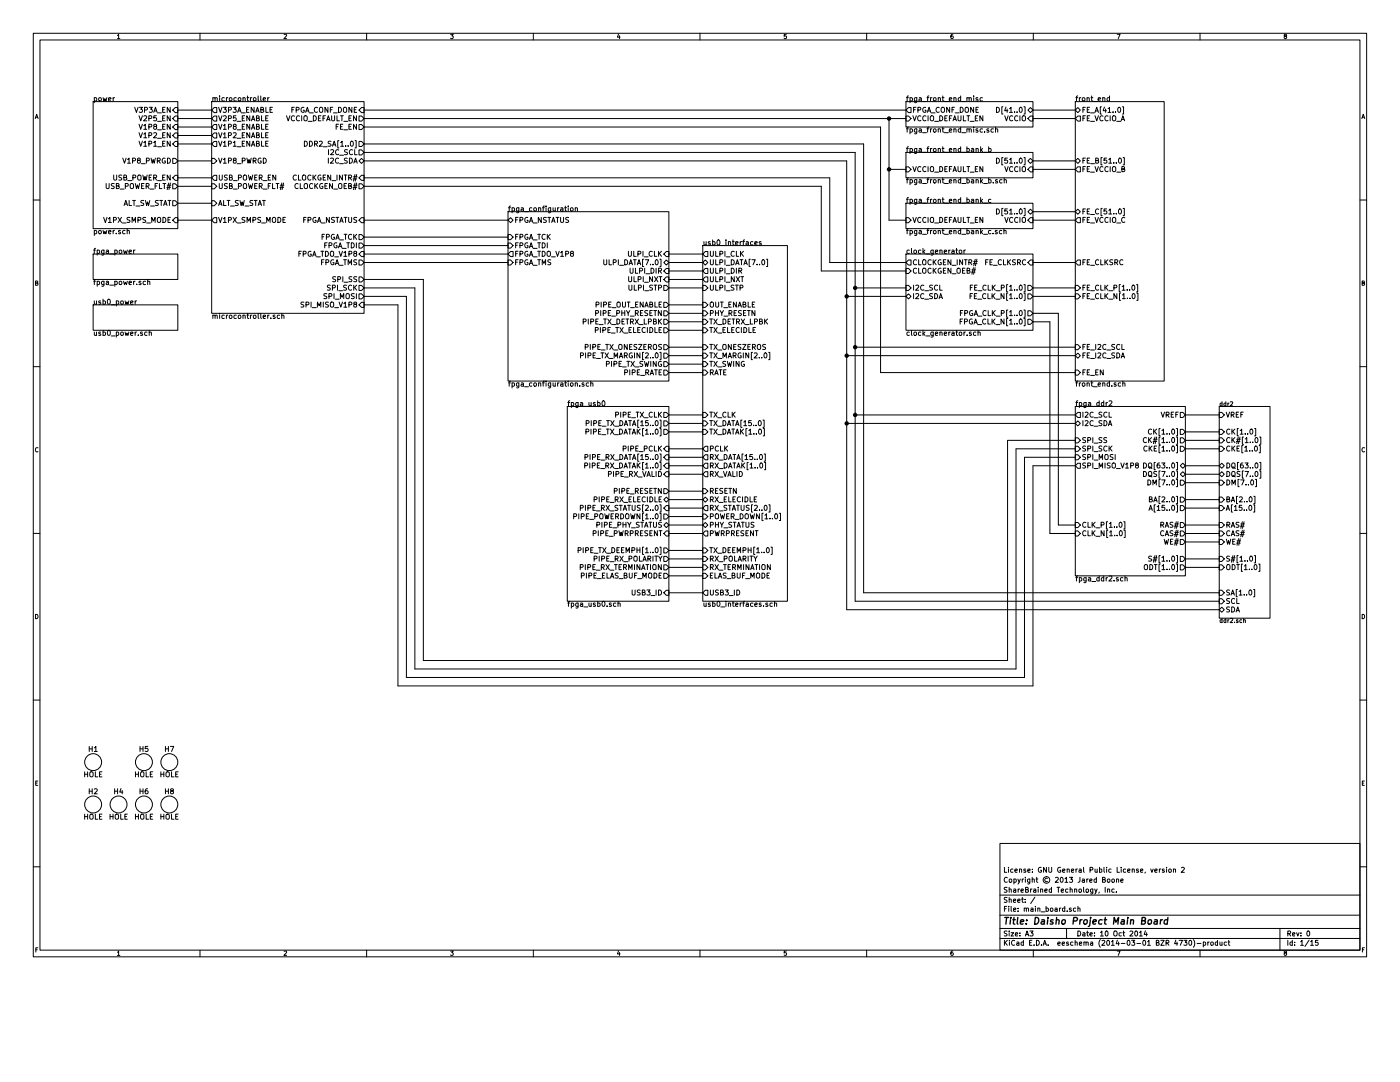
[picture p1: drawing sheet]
EESchema Schematic File Version 2
LIBS:power
LIBS:device
LIBS:transistors
LIBS:conn
LIBS:linear
LIBS:regul
LIBS:contrib
LIBS:ddr2_sdram_sodimm
LIBS:ep4ce30f29
LIBS:tusb1310a
LIBS:samtec_qth-090-d
LIBS:mic5207-bm5
LIBS:quartzcms4_ground
LIBS:lpc11u1x
LIBS:gsg-microusb
LIBS:pnp_sot23
LIBS:si5351c-b
LIBS:usb3_micro_ab
LIBS:usb3_esd_son50-10
LIBS:tps2065c-2
LIBS:tps2113a
LIBS:tps54218
LIBS:hirose_dm3d
LIBS:gsg-ip4220cz6
LIBS:tps27081a
LIBS:74lvc2t45
LIBS:tps62420
LIBS:hole
LIBS:inv1
LIBS:barrel_jack
LIBS:main_board-cache
EELAYER 24 0
EELAYER END
$Descr A3 16535 11693
encoding utf-8
Sheet 1 15
Title "Daisho Project Main Board"
Date "10 Oct 2014"
Rev "0"
Comp "ShareBrained Technology, Inc."
Comment1 "Copyright © 2013 Jared Boone"
Comment2 "License: GNU General Public License, version 2"
Comment3 ""
Comment4 ""
$EndDescr
Wire Wire Line
	7900 7000 8300 7000
Wire Wire Line
	12700 5300 12000 5300
Wire Wire Line
	12000 5300 12000 7900
Wire Wire Line
	12000 7900 4900 7900
Wire Wire Line
	4900 7900 4900 3400
Wire Wire Line
	4900 3400 4300 3400
Wire Wire Line
	12700 5500 12200 5500
Wire Wire Line
	12200 5500 12200 8100
Wire Wire Line
	12200 8100 4700 8100
Wire Wire Line
	4700 8100 4700 3600
Wire Wire Line
	4700 3600 4300 3600
Connection ~ 10100 4900
Wire Wire Line
	12700 4900 10100 4900
Wire Wire Line
	9700 2200 9700 3200
Wire Wire Line
	9700 2200 4300 2200
Wire Wire Line
	10700 3100 9800 3100
Connection ~ 10100 3400
Wire Wire Line
	10100 1800 10100 7100
Wire Wire Line
	10100 1800 4300 1800
Wire Wire Line
	2100 1300 2500 1300
Wire Wire Line
	4300 1300 10700 1300
Wire Wire Line
	10700 2600 10500 2600
Wire Wire Line
	10500 2600 10500 1400
Wire Wire Line
	2100 2400 2500 2400
Wire Wire Line
	2100 2100 2500 2100
Wire Wire Line
	14000 4900 14400 4900
Wire Bus Line
	7900 5100 8300 5100
Wire Bus Line
	7900 5500 8300 5500
Wire Bus Line
	7900 6100 8300 6100
Wire Wire Line
	8300 6800 7900 6800
Wire Wire Line
	8300 6600 7900 6600
Wire Wire Line
	8300 6200 7900 6200
Wire Wire Line
	8300 5800 7900 5800
Wire Wire Line
	8300 5300 7900 5300
Wire Bus Line
	7900 4200 8300 4200
Wire Wire Line
	8300 4300 7900 4300
Wire Wire Line
	8300 3900 7900 3900
Wire Wire Line
	8300 3700 7900 3700
Connection ~ 10000 4200
Wire Wire Line
	14400 7200 10000 7200
Wire Wire Line
	10000 4200 12700 4200
Wire Wire Line
	10700 3500 10000 3500
Wire Wire Line
	6000 3000 4300 3000
Wire Wire Line
	6000 2800 4300 2800
Wire Wire Line
	2500 1700 2100 1700
Wire Wire Line
	2500 1500 2100 1500
Wire Bus Line
	12700 6300 12400 6300
Wire Bus Line
	12400 6300 12400 3800
Wire Bus Line
	12400 3800 12200 3800
Wire Bus Line
	12200 3400 12700 3400
Wire Bus Line
	14400 5200 14000 5200
Wire Wire Line
	8300 3400 7900 3400
Wire Wire Line
	8300 3200 7900 3200
Wire Bus Line
	14000 6700 14400 6700
Wire Wire Line
	14000 6400 14400 6400
Wire Wire Line
	14000 6200 14400 6200
Wire Bus Line
	14000 5900 14400 5900
Wire Wire Line
	12200 3100 12700 3100
Wire Wire Line
	12200 2600 12700 2600
Wire Bus Line
	14000 5700 14400 5700
Wire Bus Line
	14000 5500 14400 5500
Wire Bus Line
	12200 1300 12700 1300
Wire Bus Line
	12200 2500 12700 2500
Wire Bus Line
	12200 1900 12700 1900
Wire Bus Line
	14000 5600 14400 5600
Wire Wire Line
	12200 2000 12700 2000
Wire Wire Line
	12700 1400 12200 1400
Wire Bus Line
	14000 6000 14400 6000
Wire Wire Line
	14000 6300 14400 6300
Wire Bus Line
	14400 6600 14000 6600
Wire Wire Line
	7900 3000 8300 3000
Wire Wire Line
	7900 3300 8300 3300
Wire Bus Line
	7900 3100 8300 3100
Wire Bus Line
	14000 5100 14400 5100
Wire Bus Line
	14000 5300 14400 5300
Wire Bus Line
	12700 3500 12200 3500
Wire Bus Line
	12700 6200 12500 6200
Wire Bus Line
	12500 6200 12500 3700
Wire Bus Line
	12500 3700 12200 3700
Wire Wire Line
	2100 1400 2500 1400
Wire Wire Line
	2100 1600 2500 1600
Wire Wire Line
	4300 2600 6000 2600
Wire Wire Line
	4300 2900 6000 2900
Wire Wire Line
	4300 3100 6000 3100
Wire Wire Line
	10700 3400 10100 3400
Wire Wire Line
	10100 4100 12700 4100
Wire Wire Line
	10100 7100 14400 7100
Connection ~ 10100 4100
Wire Wire Line
	7900 3600 8300 3600
Wire Wire Line
	7900 3800 8300 3800
Wire Wire Line
	7900 4100 8300 4100
Wire Wire Line
	7900 4400 8300 4400
Wire Wire Line
	7900 4900 8300 4900
Wire Wire Line
	7900 5600 8300 5600
Wire Wire Line
	7900 5900 8300 5900
Wire Wire Line
	7900 6300 8300 6300
Wire Wire Line
	7900 6700 8300 6700
Wire Bus Line
	7900 6500 8300 6500
Wire Bus Line
	8300 6000 7900 6000
Wire Bus Line
	8300 5400 7900 5400
Wire Bus Line
	8300 5000 7900 5000
Wire Wire Line
	2500 1900 2100 1900
Wire Wire Line
	2500 2200 2100 2200
Wire Wire Line
	2500 2600 2100 2600
Wire Wire Line
	10700 2000 10500 2000
Connection ~ 10500 2000
Wire Wire Line
	10700 1400 4300 1400
Connection ~ 10500 1400
Wire Wire Line
	12700 4400 10400 4400
Wire Wire Line
	10400 4400 10400 1500
Wire Wire Line
	10400 1500 4300 1500
Wire Bus Line
	14400 7000 10200 7000
Wire Wire Line
	4300 1900 10000 1900
Wire Wire Line
	10000 1900 10000 7200
Connection ~ 10000 3500
Wire Wire Line
	9700 3200 10700 3200
Wire Wire Line
	4300 2100 9800 2100
Wire Wire Line
	9800 2100 9800 3100
Wire Bus Line
	10200 7000 10200 1700
Wire Bus Line
	10200 1700 4300 1700
Wire Wire Line
	12700 5000 10000 5000
Connection ~ 10000 5000
Wire Wire Line
	4300 3500 4800 3500
Wire Wire Line
	4800 3500 4800 8000
Wire Wire Line
	4800 8000 12100 8000
Wire Wire Line
	12100 8000 12100 5400
Wire Wire Line
	12100 5400 12700 5400
Wire Wire Line
	4300 3300 5000 3300
Wire Wire Line
	5000 3300 5000 7800
Wire Wire Line
	5000 7800 11900 7800
Wire Wire Line
	11900 7800 11900 5200
Wire Wire Line
	11900 5200 12700 5200
$Sheet
S 6000 2500 1900 2000
U 5129C23F
F0 "fpga_configuration" 60
F1 "fpga_configuration.sch" 60
F2 "FPGA_TMS" I L 6000 3100 60 
F3 "FPGA_TCK" I L 6000 2800 60 
F4 "FPGA_TDI" I L 6000 2900 60 
F5 "FPGA_NSTATUS" B L 6000 2600 60 
F6 "ULPI_DATA[7..0]" B R 7900 3100 60 
F7 "ULPI_NXT" I R 7900 3300 60 
F8 "ULPI_DIR" I R 7900 3200 60 
F9 "ULPI_STP" O R 7900 3400 60 
F10 "ULPI_CLK" I R 7900 3000 60 
F11 "PIPE_TX_ELECIDLE" O R 7900 3900 60 
F12 "PIPE_PHY_RESETN" O R 7900 3700 60 
F13 "PIPE_TX_DETRX_LPBK" O R 7900 3800 60 
F14 "PIPE_OUT_ENABLE" O R 7900 3600 60 
F15 "PIPE_TX_ONESZEROS" O R 7900 4100 60 
F16 "PIPE_TX_MARGIN[2..0]" O R 7900 4200 60 
F17 "PIPE_TX_SWING" O R 7900 4300 60 
F18 "PIPE_RATE" O R 7900 4400 60 
F19 "FPGA_TDO_V1P8" O L 6000 3000 60 
$EndSheet
$Comp
L HOLE H8
U 1 1
P 2000 9500
F 0 "H8" H 2000 9650 60  0000 C CNN
F 1 "HOLE" H 2000 9350 60  0000 C CNN
F 2 "" H 2000 9500 60  0001 C CNN
F 3 "" H 2000 9500 60  0001 C CNN
	1    2000 9500
	1    0    0    -1  
$EndComp
$Comp
L HOLE H6
U 1 1
P 1700 9500
F 0 "H6" H 1700 9650 60  0000 C CNN
F 1 "HOLE" H 1700 9350 60  0000 C CNN
F 2 "" H 1700 9500 60  0001 C CNN
F 3 "" H 1700 9500 60  0001 C CNN
	1    1700 9500
	1    0    0    -1  
$EndComp
$Comp
L HOLE H4
U 1 1
P 1400 9500
F 0 "H4" H 1400 9650 60  0000 C CNN
F 1 "HOLE" H 1400 9350 60  0000 C CNN
F 2 "" H 1400 9500 60  0001 C CNN
F 3 "" H 1400 9500 60  0001 C CNN
	1    1400 9500
	1    0    0    -1  
$EndComp
$Comp
L HOLE H2
U 1 1
P 1100 9500
F 0 "H2" H 1100 9650 60  0000 C CNN
F 1 "HOLE" H 1100 9350 60  0000 C CNN
F 2 "" H 1100 9500 60  0001 C CNN
F 3 "" H 1100 9500 60  0001 C CNN
	1    1100 9500
	1    0    0    -1  
$EndComp
$Comp
L HOLE H7
U 1 1
P 2000 9000
F 0 "H7" H 2000 9150 60  0000 C CNN
F 1 "HOLE" H 2000 8850 60  0000 C CNN
F 2 "" H 2000 9000 60  0001 C CNN
F 3 "" H 2000 9000 60  0001 C CNN
	1    2000 9000
	1    0    0    -1  
$EndComp
$Comp
L HOLE H5
U 1 1
P 1700 9000
F 0 "H5" H 1700 9150 60  0000 C CNN
F 1 "HOLE" H 1700 8850 60  0000 C CNN
F 2 "" H 1700 9000 60  0001 C CNN
F 3 "" H 1700 9000 60  0001 C CNN
	1    1700 9000
	1    0    0    -1  
$EndComp
$Comp
L HOLE H1
U 1 1
P 1100 9000
F 0 "H1" H 1100 9150 60  0000 C CNN
F 1 "HOLE" H 1100 8850 60  0000 C CNN
F 2 "" H 1100 9000 60  0001 C CNN
F 3 "" H 1100 9000 60  0001 C CNN
	1    1100 9000
	1    0    0    -1  
$EndComp
$Sheet
S 2500 1200 1800 2500
U 5148D8EF
F0 "microcontroller" 60
F1 "microcontroller.sch" 60
F2 "FPGA_TMS" O R 4300 3100 60 
F3 "FPGA_TCK" O R 4300 2800 60 
F4 "FPGA_TDI" O R 4300 2900 60 
F5 "FPGA_NSTATUS" I R 4300 2600 60 
F6 "FPGA_CONF_DONE" I R 4300 1300 60 
F7 "I2C_SDA" B R 4300 1900 60 
F8 "I2C_SCL" O R 4300 1800 60 
F9 "SPI_MOSI" O R 4300 3500 60 
F10 "V1P1_ENABLE" O L 2500 1700 60 
F11 "V1P2_ENABLE" O L 2500 1600 60 
F12 "V1P8_ENABLE" O L 2500 1500 60 
F13 "V2P5_ENABLE" O L 2500 1400 60 
F14 "CLOCKGEN_OEB#" O R 4300 2200 60 
F15 "V1PX_SMPS_MODE" O L 2500 2600 60 
F16 "ALT_SW_STAT" I L 2500 2400 60 
F17 "USB_POWER_FLT#" I L 2500 2200 60 
F18 "USB_POWER_EN" O L 2500 2100 60 
F19 "V1P8_PWRGD" I L 2500 1900 60 
F20 "FE_EN" O R 4300 1500 60 
F21 "VCCIO_DEFAULT_EN" O R 4300 1400 60 
F22 "V3P3A_ENABLE" O L 2500 1300 60 
F23 "DDR2_SA[1..0]" O R 4300 1700 60 
F24 "SPI_SS" O R 4300 3300 60 
F25 "SPI_SCK" O R 4300 3400 60 
F26 "CLOCKGEN_INTR#" I R 4300 2100 60 
F27 "SPI_MISO_V1P8" I R 4300 3600 60 
F28 "FPGA_TDO_V1P8" I R 4300 3000 60 
$EndSheet
$Sheet
S 1100 3600 1000 300 
U 5109F714
F0 "usb0_power" 60
F1 "usb0_power.sch" 60
$EndSheet
$Sheet
S 1100 3000 1000 300 
U 510239FC
F0 "fpga_power" 60
F1 "fpga_power.sch" 60
$EndSheet
$Sheet
S 1100 1200 1000 1500
U 510B2194
F0 "power" 60
F1 "power.sch" 60
F2 "V1PX_SMPS_MODE" I R 2100 2600 60 
F3 "V1P1_EN" I R 2100 1700 60 
F4 "V1P2_EN" I R 2100 1600 60 
F5 "V1P8_PWRGD" O R 2100 1900 60 
F6 "USB_POWER_FLT#" O R 2100 2200 60 
F7 "USB_POWER_EN" I R 2100 2100 60 
F8 "ALT_SW_STAT" O R 2100 2400 60 
F9 "V2P5_EN" I R 2100 1400 60 
F10 "V3P3A_EN" I R 2100 1300 60 
F11 "V1P8_EN" I R 2100 1500 60 
$EndSheet
$Sheet
S 10700 1800 1500 300 
U 5138E160
F0 "fpga_front_end_bank_b" 60
F1 "fpga_front_end_bank_b.sch" 60
F2 "D[51..0]" B R 12200 1900 60 
F3 "VCCIO" I R 12200 2000 60 
F4 "VCCIO_DEFAULT_EN" I L 10700 2000 60 
$EndSheet
$Sheet
S 10700 2400 1500 300 
U 5138E12B
F0 "fpga_front_end_bank_c" 60
F1 "fpga_front_end_bank_c.sch" 60
F2 "D[51..0]" B R 12200 2500 60 
F3 "VCCIO" I R 12200 2600 60 
F4 "VCCIO_DEFAULT_EN" I L 10700 2600 60 
$EndSheet
$Sheet
S 6700 4800 1200 2300
U 5129BCC5
F0 "fpga_usb0" 60
F1 "fpga_usb0.sch" 60
F2 "PIPE_RESETN" O R 7900 5800 60 
F3 "PIPE_PWRPRESENT" I R 7900 6300 60 
F4 "PIPE_PHY_STATUS" B R 7900 6200 60 
F5 "PIPE_POWERDOWN[1..0]" O R 7900 6100 60 
F6 "PIPE_RX_ELECIDLE" B R 7900 5900 60 
F7 "PIPE_RX_STATUS[2..0]" I R 7900 6000 60 
F8 "PIPE_RX_VALID" I R 7900 5600 60 
F9 "PIPE_RX_DATAK[1..0]" I R 7900 5500 60 
F10 "PIPE_RX_DATA[15..0]" I R 7900 5400 60 
F11 "PIPE_PCLK" I R 7900 5300 60 
F12 "PIPE_TX_DATAK[1..0]" O R 7900 5100 60 
F13 "PIPE_TX_DATA[15..0]" O R 7900 5000 60 
F14 "PIPE_TX_CLK" O R 7900 4900 60 
F15 "PIPE_ELAS_BUF_MODE" O R 7900 6800 60 
F16 "PIPE_RX_TERMINATION" O R 7900 6700 60 
F17 "PIPE_RX_POLARITY" O R 7900 6600 60 
F18 "PIPE_TX_DEEMPH[1..0]" O R 7900 6500 60 
F19 "USB3_ID" I R 7900 7000 60 
$EndSheet
$Sheet
S 8300 2900 1000 4200
U 5109FB2D
F0 "usb0_interfaces" 60
F1 "usb0_interfaces.sch" 60
F2 "RX_VALID" O L 8300 5600 60 
F3 "RX_DATAK[1..0]" O L 8300 5500 60 
F4 "RX_DATA[15..0]" O L 8300 5400 60 
F5 "PCLK" O L 8300 5300 60 
F6 "TX_CLK" I L 8300 4900 60 
F7 "TX_DATA[15..0]" I L 8300 5000 60 
F8 "TX_DATAK[1..0]" I L 8300 5100 60 
F9 "ULPI_NXT" O L 8300 3300 60 
F10 "ULPI_DIR" O L 8300 3200 60 
F11 "ULPI_CLK" O L 8300 3000 60 
F12 "ULPI_STP" I L 8300 3400 60 
F13 "ULPI_DATA[7..0]" B L 8300 3100 60 
F14 "RESETN" I L 8300 5800 60 
F15 "OUT_ENABLE" I L 8300 3600 60 
F16 "PHY_RESETN" I L 8300 3700 60 
F17 "TX_DETRX_LPBK" I L 8300 3800 60 
F18 "TX_ELECIDLE" I L 8300 3900 60 
F19 "RX_ELECIDLE" B L 8300 5900 60 
F20 "RX_STATUS[2..0]" O L 8300 6000 60 
F21 "POWER_DOWN[1..0]" I L 8300 6100 60 
F22 "PHY_STATUS" B L 8300 6200 60 
F23 "PWRPRESENT" O L 8300 6300 60 
F24 "TX_ONESZEROS" I L 8300 4100 60 
F25 "TX_DEEMPH[1..0]" I L 8300 6500 60 
F26 "TX_MARGIN[2..0]" I L 8300 4200 60 
F27 "TX_SWING" I L 8300 4300 60 
F28 "RX_POLARITY" I L 8300 6600 60 
F29 "RX_TERMINATION" I L 8300 6700 60 
F30 "RATE" I L 8300 4400 60 
F31 "ELAS_BUF_MODE" I L 8300 6800 60 
F32 "USB3_ID" O L 8300 7000 60 
$EndSheet
$Sheet
S 10700 3000 1500 900 
U 514BB3A7
F0 "clock_generator" 60
F1 "clock_generator.sch" 60
F2 "FE_CLKSRC" I R 12200 3100 60 
F3 "I2C_SDA" B L 10700 3500 60 
F4 "CLOCKGEN_OEB#" I L 10700 3200 60 
F5 "I2C_SCL" I L 10700 3400 60 
F6 "FPGA_CLK_N[1..0]" O R 12200 3800 60 
F7 "FPGA_CLK_P[1..0]" O R 12200 3700 60 
F8 "FE_CLK_N[1..0]" O R 12200 3500 60 
F9 "FE_CLK_P[1..0]" O R 12200 3400 60 
F10 "CLOCKGEN_INTR#" O L 10700 3100 60 
$EndSheet
$Sheet
S 12700 1200 1050 3300
U 5138E240
F0 "front_end" 60
F1 "front_end.sch" 60
F2 "FE_B[51..0]" B L 12700 1900 60 
F3 "FE_C[51..0]" B L 12700 2500 60 
F4 "FE_CLKSRC" O L 12700 3100 60 
F5 "FE_VCCIO_B" O L 12700 2000 60 
F6 "FE_VCCIO_C" O L 12700 2600 60 
F7 "FE_I2C_SDA" B L 12700 4200 60 
F8 "FE_I2C_SCL" I L 12700 4100 60 
F9 "FE_A[41..0]" B L 12700 1300 60 
F10 "FE_VCCIO_A" O L 12700 1400 60 
F11 "FE_CLK_N[1..0]" I L 12700 3500 60 
F12 "FE_CLK_P[1..0]" I L 12700 3400 60 
F13 "FE_EN" I L 12700 4400 60 
$EndSheet
$Sheet
S 10700 1200 1500 300 
U 51394328
F0 "fpga_front_end_misc" 60
F1 "fpga_front_end_misc.sch" 60
F2 "VCCIO" I R 12200 1400 60 
F3 "D[41..0]" B R 12200 1300 60 
F4 "FPGA_CONF_DONE" O L 10700 1300 60 
F5 "VCCIO_DEFAULT_EN" I L 10700 1400 60 
$EndSheet
$Sheet
S 14400 4800 600  2500
U 50FA09AE
F0 "ddr2" 50
F1 "ddr2.sch" 50
F2 "DQ[63..0]" B L 14400 5500 60 
F3 "DM[7..0]" I L 14400 5700 60 
F4 "DQS[7..0]" B L 14400 5600 60 
F5 "SA[1..0]" I L 14400 7000 60 
F6 "SDA" B L 14400 7200 60 
F7 "SCL" I L 14400 7100 60 
F8 "ODT[1..0]" I L 14400 6700 60 
F9 "WE#" I L 14400 6400 60 
F10 "CAS#" I L 14400 6300 60 
F11 "RAS#" I L 14400 6200 60 
F12 "A[15..0]" I L 14400 6000 60 
F13 "BA[2..0]" I L 14400 5900 60 
F14 "CKE[1..0]" I L 14400 5300 60 
F15 "CK#[1..0]" I L 14400 5200 60 
F16 "CK[1..0]" I L 14400 5100 60 
F17 "S#[1..0]" I L 14400 6600 60 
F18 "VREF" I L 14400 4900 60 
$EndSheet
$Sheet
S 12700 4800 1300 2000
U 5101C6D6
F0 "fpga_ddr2" 60
F1 "fpga_ddr2.sch" 60
F2 "A[15..0]" O R 14000 6000 60 
F3 "BA[2..0]" O R 14000 5900 60 
F4 "WE#" O R 14000 6400 60 
F5 "CAS#" O R 14000 6300 60 
F6 "RAS#" O R 14000 6200 60 
F7 "ODT[1..0]" O R 14000 6700 60 
F8 "CK#[1..0]" O R 14000 5200 60 
F9 "CKE[1..0]" O R 14000 5300 60 
F10 "DQ[63..0]" B R 14000 5500 60 
F11 "DQS[7..0]" B R 14000 5600 60 
F12 "DM[7..0]" O R 14000 5700 60 
F13 "CK[1..0]" O R 14000 5100 60 
F14 "CLK_N[1..0]" I L 12700 6300 60 
F15 "CLK_P[1..0]" I L 12700 6200 60 
F16 "S#[1..0]" O R 14000 6600 60 
F17 "VREF" O R 14000 4900 60 
F18 "I2C_SCL" O L 12700 4900 60 
F19 "I2C_SDA" B L 12700 5000 60 
F20 "SPI_SCK" I L 12700 5300 60 
F21 "SPI_SS" I L 12700 5200 60 
F22 "SPI_MOSI" I L 12700 5400 60 
F23 "SPI_MISO_V1P8" O L 12700 5500 60 
$EndSheet
$EndSCHEMATC
